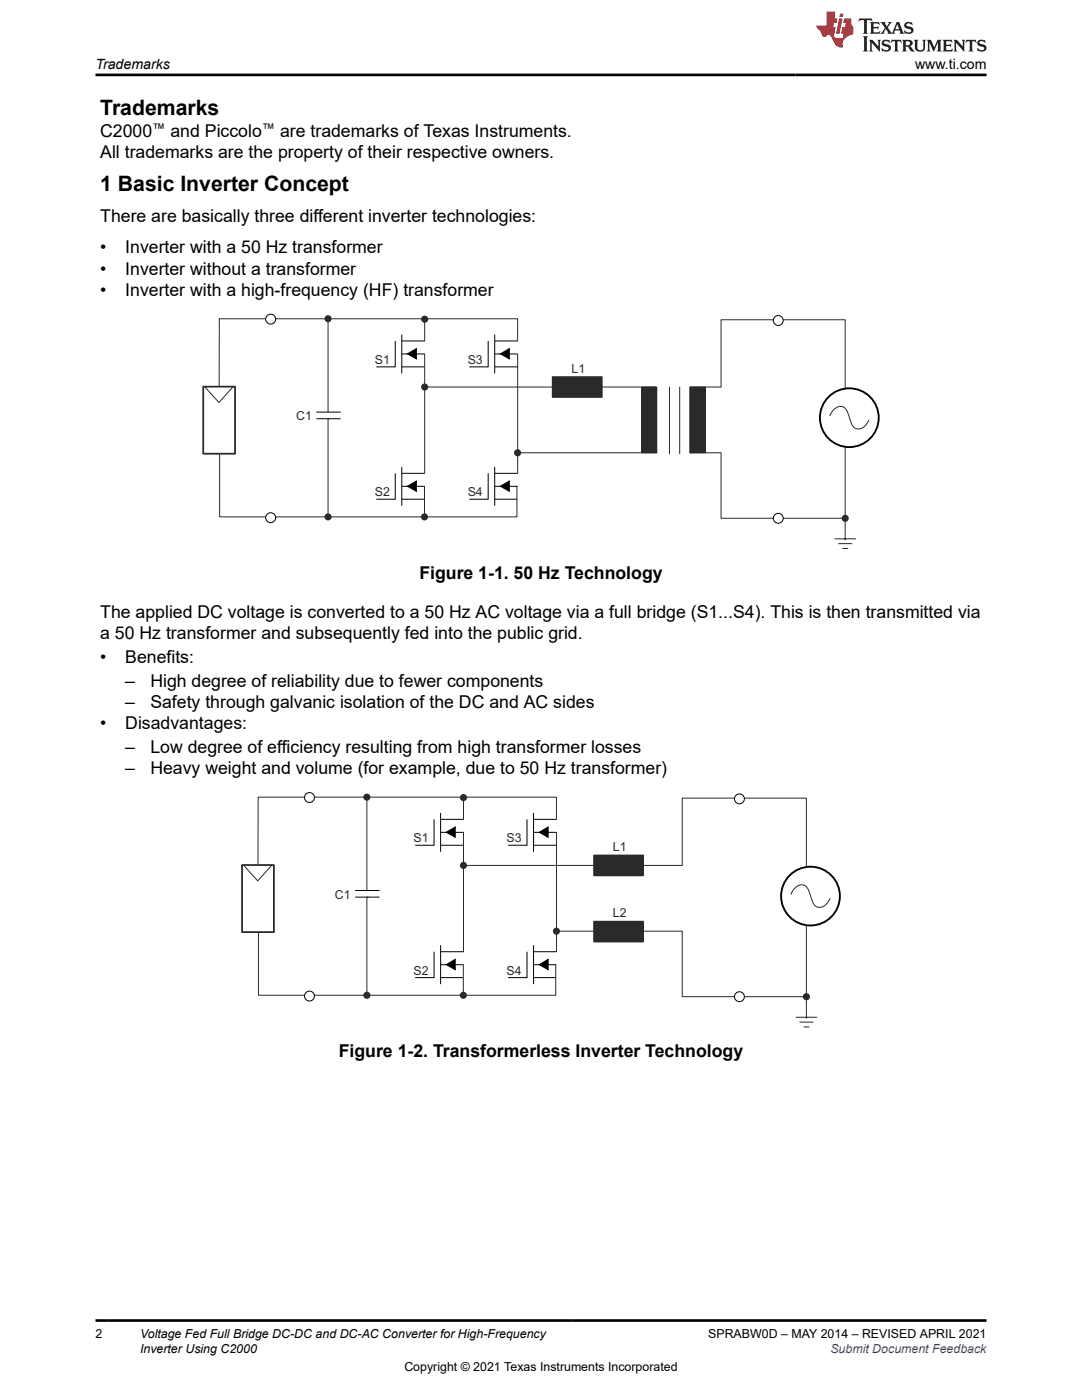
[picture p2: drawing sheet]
<svg xmlns="http://www.w3.org/2000/svg" width="216mm" height="279mm" viewBox="0 0 216 279" stroke-linecap="round" stroke-linejoin="round" font-family="sans-serif">
<path d="M140.7 77.2h3.2v-13.4h24.7v43.7" fill="none" stroke="#2b292a" stroke-width=".2"/>
<circle cx="169.5" cy="83.4" r="5.9" fill="#fff"/>
<circle cx="169.5" cy="83.4" r="5.9" fill="none" stroke="#000" stroke-width=".37"/>
<path d="M40.8 77.2l2.9 3.1M46.5 77.2l-2.8 3.1M103.3 70.6v23.9M43.8 90.5v12.7h59.3v-6.1M165.6 83a2.49 2.49 0 0 1 2.4-1.9 2.22 2.22 0 0 1 1.4 1.9 4.8 4.8 0 0 0 1.1 2.4 2.11 2.11 0 0 0 2.9-1.5" fill="none" stroke="#2b292a" stroke-width=".2"/>
<g fill="none" stroke="#000" stroke-width=".2">
<path d="M78.9 94.5v5.1h-3.8M80.2 94.5h4.5M80.2 97.1h4.5M80.2 99.6h4.4M80.2 93.2v7.7M81.3 97l1.8-1v2zM97.4 94.5v5.1h-3.8M98.7 94.5h4.6M98.7 97.1h4.5M98.7 99.6h4.5M98.7 93.2v7.7M99.8 97l1.8-1v2z"/>
<path d="M166.5 107.5h4.3M167.3 108.5h2.8M168.1 109.5h1.1M168.6 107.5h.1"/>
</g>
<path d="M81.3 97l1.8-1v2zM99.8 97l1.8-1v2z" fill="#000"/>
<path d="M40.6 77.2h6.3v13.3h-6.3z" fill="none" stroke="#2b292a" stroke-width=".35"/>
<path d="M110.3 75.3h9.8v3.9h-9.8z" fill-rule="evenodd" fill="#2b292a"/>
<path d="M110.3 75.3h9.8v3.9h-9.8z" fill="none" stroke="#2b292a" stroke-width=".35"/>
<path d="M78.9 68v5.2h-3.8M80.2 68h4.5M80.2 70.6h4.5M80.2 66.8v7.7M80.2 73.2h4.5M81.3 70.6l1.8-1v2zM97.4 68v5.2h-3.8M98.7 73.2h4.6M98.7 68h4.6M98.7 70.6h4.5M98.7 66.8v7.7M99.8 70.6l1.8-1v2z" fill="none" stroke="#000" stroke-width=".2"/>
<path d="M81.3 70.6l1.8-1v2zM99.8 70.6l1.8-1v2z" fill="#000"/>
<path d="M65.5 63.6v39.6M103.3 68v-4.4h-59.5l-.1 13.6" fill="none" stroke="#2b292a" stroke-width=".2"/>
<g fill="#2b292a">
<circle cx="65.5" cy="103.2" r=".71"/>
<circle cx="65.5" cy="63.6" r=".71"/>
</g>
<circle cx="54" cy="103.3" r=".99" fill="#fff"/>
<circle cx="54" cy="103.3" r=".99" fill="none" stroke="#000" stroke-width=".2"/>
<path d="M128 77.2h3.1v13.2h-3.1z" fill-rule="evenodd" fill="#2b292a"/>
<path d="M84.7 77.2h46.2M128 77.2h3.1v13.2h-3.1zM137.7 77.2h3v13.2h-3z" fill="none" stroke="#2b292a" stroke-width=".2"/>
<circle cx="84.7" cy="77.2" r=".71" fill="#2b292a"/>
<path d="M84.7 70.6v23.9M103.3 90.4h27.8" fill="none" stroke="#2b292a" stroke-width=".2"/>
<circle cx="103.3" cy="90.4" r=".71" fill="#2b292a"/>
<path d="M133.6 77.2v13.4M135.6 77.2v13.4" fill="none" stroke="#2b292a" stroke-width=".2"/>
<path d="M137.7 77.2h3v13.2h-3z" fill-rule="evenodd" fill="#2b292a"/>
<path d="M137.7 77.2h3v13.2h-3z" fill="none" stroke="#2b292a" stroke-width=".2"/>
<circle cx="155.3" cy="64" r=".99" fill="#fff"/>
<circle cx="155.3" cy="64" r=".99" fill="none" stroke="#000" stroke-width=".2"/>
<path d="M140.7 90.4h3.2v13h24.7" fill="none" stroke="#2b292a" stroke-width=".2"/>
<circle cx="168.6" cy="103.4" r=".71" fill="#2b292a"/>
<circle cx="155.3" cy="103.4" r=".99" fill="#fff"/>
<circle cx="155.3" cy="103.4" r=".99" fill="none" stroke="#000" stroke-width=".2"/>
<path d="M84.7 63.7v4.3" fill="none" stroke="#2b292a" stroke-width=".2"/>
<circle cx="84.7" cy="63.7" r=".71" fill="#2b292a"/>
<path d="M84.7 97.1v6.1" fill="none" stroke="#2b292a" stroke-width=".2"/>
<circle cx="84.7" cy="103.2" r=".71" fill="#2b292a"/>
<path d="M64.1 82.2h2.7v1.3h-2.7z" fill-rule="evenodd" fill="#fff"/>
<path d="M63.1 82.2h4.9M63.1 83.6h4.9M65.6 83.6h.1" fill="none" stroke="#000" stroke-width=".2"/>
<circle cx="54" cy="63.7" r=".99" fill="#fff"/>
<circle cx="54" cy="63.7" r=".99" fill="none" stroke="#000" stroke-width=".2"/>
<path d="M136.1 172.7v-13.4h24.8v43.7" fill="none" stroke="#2b292a" stroke-width=".2"/>
<circle cx="161.7" cy="178.8" r="5.9" fill="#fff"/>
<circle cx="161.7" cy="178.8" r="5.9" fill="none" stroke="#000" stroke-width=".37"/>
<path d="M48.6 172.6l2.8 3.2 2.9-3.2M111 166.1v23.8M157.8 178.4a2.49 2.49 0 0 1 2.4-1.8 2.22 2.22 0 0 1 1.4 1.9 4.8 4.8 0 0 0 1.2 2.4 2.11 2.11 0 0 0 2.8-1.6M51.6 186v12.6h59.3v-6.1" fill="none" stroke="#2b292a" stroke-width=".2"/>
<g fill="none" stroke="#000" stroke-width=".2">
<path d="M86.6 189.9v5.2h-3.8M87.9 189.9h4.6M87.9 192.5h4.6M87.9 195.1h4.5M87.9 188.6v7.8M89 192.5l1.8-1v2zM105.2 189.9v5.2h-3.8M106.5 189.9h4.5M106.5 192.5h4.5M106.5 195.1h4.4M106.5 188.6v7.8M107.6 192.5l1.8-1v2z"/>
<path d="M158.8 203h4.2M159.5 204h2.8M160.4 205h1.1M160.9 203h.1"/>
</g>
<path d="M89 192.5l1.8-1v2zM107.6 192.5l1.8-1v2z" fill="#000"/>
<path d="M48.3 172.6h6.4v13.4h-6.4z" fill="none" stroke="#2b292a" stroke-width=".35"/>
<path d="M118.5 170.7h9.8v4h-9.8z" fill-rule="evenodd" fill="#2b292a"/>
<path d="M118.5 170.7h9.8v4h-9.8z" fill="none" stroke="#2b292a" stroke-width=".35"/>
<path d="M86.6 163.5v5.2h-3.8M87.9 163.5h4.6M87.9 166.1h4.6M87.9 162.2v7.8M87.9 168.7h4.6M89 166.1l1.8-1v2zM105.2 163.5v5.2h-3.8M106.5 168.7h4.5M106.5 163.5h4.5M106.5 166.1h4.5M106.5 162.2v7.8M107.6 166.1l1.8-1v2z" fill="none" stroke="#000" stroke-width=".2"/>
<path d="M89 166.1l1.8-1v2zM107.6 166.1l1.8-1v2z" fill="#000"/>
<path d="M73.2 159.1v39.5M111 163.5v-4.4h-59.5v13.5" fill="none" stroke="#2b292a" stroke-width=".2"/>
<g fill="#2b292a">
<circle cx="73.2" cy="198.6" r=".71"/>
<circle cx="73.2" cy="159.1" r=".71"/>
</g>
<circle cx="61.8" cy="198.8" r=".99" fill="#fff"/>
<circle cx="61.8" cy="198.8" r=".99" fill="none" stroke="#000" stroke-width=".2"/>
<path d="M92.5 172.7h43.6" fill="none" stroke="#2b292a" stroke-width=".2"/>
<circle cx="92.5" cy="172.7" r=".71" fill="#2b292a"/>
<path d="M92.5 166.1v23.8M111 185.8h25.1" fill="none" stroke="#2b292a" stroke-width=".2"/>
<circle cx="111" cy="185.8" r=".71" fill="#2b292a"/>
<circle cx="147.5" cy="159.4" r=".99" fill="#fff"/>
<circle cx="147.5" cy="159.4" r=".99" fill="none" stroke="#000" stroke-width=".2"/>
<path d="M136.1 185.8v13.1h24.8" fill="none" stroke="#2b292a" stroke-width=".2"/>
<circle cx="160.9" cy="198.9" r=".71" fill="#2b292a"/>
<circle cx="147.5" cy="198.9" r=".99" fill="#fff"/>
<circle cx="147.5" cy="198.9" r=".99" fill="none" stroke="#000" stroke-width=".2"/>
<path d="M92.5 159.2v4.3" fill="none" stroke="#2b292a" stroke-width=".2"/>
<circle cx="92.5" cy="159.2" r=".71" fill="#2b292a"/>
<path d="M92.5 192.5v6.1" fill="none" stroke="#2b292a" stroke-width=".2"/>
<circle cx="92.5" cy="198.6" r=".71" fill="#2b292a"/>
<path d="M71.9 177.7h2.6v1.3h-2.6z" fill-rule="evenodd" fill="#fff"/>
<path d="M70.9 177.7h4.8M70.9 179h4.8M73.3 179h.1" fill="none" stroke="#000" stroke-width=".2"/>
<circle cx="61.8" cy="159.2" r=".99" fill="#fff"/>
<circle cx="61.8" cy="159.2" r=".99" fill="none" stroke="#000" stroke-width=".2"/>
<path d="M118.5 183.9h9.8v4h-9.8z" fill-rule="evenodd" fill="#2b292a"/>
<path d="M118.5 183.9h9.8v4h-9.8z" fill="none" stroke="#2b292a" stroke-width=".35"/>
<path d="M171.5 3.7l-.2 .6 .5-.3h.6v.2v2.2l-.2 .3h1l-.2-.3v-2.2v-.2h.5l.6 .3-.2-.6zM173.6 4.4l.2 .4v1.6l-.2 .3h1.9l.1-.5a1.08 1.08 0 0 1-1.3 .1v-.6h.6l.4 .1v-.6l-.4 .2h-.6v-.6l.2-.1a1 1 0 0 1 1 .3l-.1-.6zM175.7 4.4l.9 1.2-1 1.1h.9l-.2-.2 .5-.7 .4 .7-.2 .2h1.6l-.2-.2 .2-.4h.9l.1 .4-.1 .2h.9l-.2-.3-.8-2h-.5l-.9 2.2-.9-1.1 .9-1.1h-.8l.2 .2-.4 .7-.4-.7 .2-.2zM179 4.8l.4 1h-.7zM180.7 4.6a.65 .65 0 0 0-.2 .7 .65 .65 0 0 0 .6 .4l.6 .2 .1 .2a.79 .79 0 0 1-.7 .4 .79 .79 0 0 1-.7-.5l.1 .7 .2-.1a.93 .93 0 0 0 1.1 .1 .93 .93 0 0 0 .4-.9 1.46 1.46 0 0 0-1.2-.6l-.1-.4a1.09 1.09 0 0 1 1.2 .2l-.2-.6-.1 .1-.5-.1zM172.2 7.2l.2 .4v2.3l-.2 .4h1l-.2-.4v-2.3l.2-.4zM173.4 7.9l.2 .4v1.6l-.2 .4h.8l-.3-.4 .1-1.4 1.6 1.8v-2l.2-.4h-.7l.1 .3 .1 1.1-1.2-1.4zM176.2 8.1a.65 .65 0 0 0-.2 .7 .65 .65 0 0 0 .6 .4l.6 .2 .1 .3a.79 .79 0 0 1-.7 .3 .79 .79 0 0 1-.7-.5l.1 .8 .2-.1a.93 .93 0 0 0 1.1 0 .93 .93 0 0 0 .4-.9 1.46 1.46 0 0 0-1.2-.6l-.1-.4a1.09 1.09 0 0 1 1.2 .2l-.1-.6-.2 .1-.5-.1zM177.9 7.9l-.1 .7a.63 .63 0 0 1 .8-.4v1.7l-.3 .4h1l-.2-.4v-1.7a.66 .66 0 0 1 .8 .4l-.1-.7zM180 7.9l.2 .4v1.6l-.2 .4h1l-.2-.2-.1-.8 .5 .1 .1 .1a.79 .79 0 0 0 1.2 .7l-1-1a.61 .61 0 0 0 .6-.6 .61 .61 0 0 0-.5-.6zM180.8 8.3l.1-.1a.47 .47 0 0 1 .5 .1 .47 .47 0 0 1 .1 .5l-.1 .2h-.7zM182.3 7.9l.2 .3a2.27 2.27 0 0 0 .4 1.9 1.04 1.04 0 0 0 1.7-.6v-1.3l.2-.3h-.8l.2 .4v1.2a.6 .6 0 0 1-.6 .5 .6 .6 0 0 1-.6-.5v-1.2l.3-.4zM184.9 7.9l.2 .4v1.6l-.2 .4h.8l-.3-.4v-1.5l.9 1.9 .9-1.9v1.5l-.3 .4h1l-.2-.4v-1.6l.2-.4h-.8l-.7 1.6-.6-1.6zM188.1 7.9l.2 .4v1.6l-.2 .4h1.9l.1-.6a1.09 1.09 0 0 1-1.3 .1v-.6h.6l.4 .2v-.7l-.4 .2h-.6v-.5l.2-.2a1.01 1.01 0 0 1 1 .3l-.1-.6zM190.2 7.9l.3 .4v1.6l-.3 .4h.8l-.2-.4v-1.4l1.6 1.8v-2l.2-.4h-.7l.2 .3v1.1l-1.2-1.4zM192.8 7.9l-.1 .7a.63 .63 0 0 1 .8-.4v1.7l-.3 .4h1l-.2-.4v-1.7a.66 .66 0 0 1 .8 .4l-.1-.7zM195.2 8.1a.65 .65 0 0 0-.2 .7 .65 .65 0 0 0 .6 .4l.6 .2 .2 .3a.79 .79 0 0 1-.7 .3 .79 .79 0 0 1-.7-.5l.1 .8 .2-.1a.93 .93 0 0 0 1 0 .93 .93 0 0 0 .5-.9 1.46 1.46 0 0 0-1.3-.6v-.4a1.09 1.09 0 0 1 1.2 .2l-.2-.6-.2 .1-.5-.1z" fill="#231f20"/>
<path d="M164.9 2.3v2.8h-2l.1 .4 .8 .9a.95 .95 0 0 0 1 .9 .59 .59 0 0 1 .5-.3 .59 .59 0 0 1 .5 .3l.4 .8a1.59 1.59 0 0 0 2.1 1.3 1.61 1.61 0 0 1 1-2.2l1-.4-.1-1.4a1.59 1.59 0 0 1-.3-1.7h-1.5l-.2 .9h.6l-.2 .8h-.5l-.2 1v.3h.4l-.1 .9h-.7a.73 .73 0 0 1-1-.6l.3-1.6h-.5l.1-.8h.5l.2-.9h-.5v-1.4zM167.4 3.7l-.6 3h.7l.6-3zM167.6 2.7l-.1 .7h.7l.1-.7z" fill="#ed1c24"/>
<path d="M19 15h177.8M19 263.5h177.9" fill="none" stroke="#000" stroke-width=".53"/>
<g font-size="4.2">
<text x="20" y="22.9">Trademarks</text>
<text x="20" y="38.1">1 Basic Inverter Concept</text>
</g>
<g font-size="3.5">
<text x="20" y="27.3">C2000</text>
<text x="34" y="27.3">and Piccolo</text>
<text x="55.9" y="27.3">are trademarks of Texas Instruments.</text>
<text x="20" y="31.5">All trademarks are the property of their respective owners.</text>
<text x="20" y="44.2">There are basically three different inverter technologies:</text>
<text x="20" y="50.6">•</text>
<text x="25" y="50.6">Inverter with a 50 Hz transformer</text>
<text x="20" y="54.8">•</text>
<text x="20" y="59">•</text>
<text x="25" y="54.8">Inverter without a transformer</text>
<text x="25" y="59">Inverter with a high-frequency (HF) transformer</text>
<text x="83.7" y="115.5">Figure 1-1. 50 Hz Technology</text>
<text x="20" y="123.3">The applied DC voltage is converted to a 50 Hz AC voltage via a full bridge (S1...S4). This is then transmitted via</text>
<text x="20" y="127.5">a 50 Hz transformer and subsequently fed into the public grid.</text>
<text x="20" y="132.3">•</text>
<text x="25" y="137.1">–</text>
<text x="25" y="132.3">Benefits:</text>
<text x="30" y="137.1">High degree of reliability due to fewer components</text>
<text x="25" y="141.3">–</text>
<text x="30" y="141.3">Safety through galvanic isolation of the DC and AC sides</text>
<text x="20" y="145.5">•</text>
<text x="25" y="145.5">Disadvantages:</text>
<text x="25" y="154.5">–</text>
<text x="25" y="150.3">–</text>
<text x="30" y="154.5">Heavy weight and volume (for example, due to 50 Hz transformer)</text>
<text x="30" y="150.3">Low degree of efficiency resulting from high transformer losses</text>
<text x="67.6" y="211">Figure 1-2. Transformerless Inverter Technology</text>
</g>
<g font-size="2.8">
<text x="19.1" y="13.8">Trademarks</text>
<text x="182.6" y="13.8">www.ti.com</text>
</g>
<g font-size="2.6">
<text x="30.4" y="26.5">™</text>
<text x="52.3" y="26.5">™</text>
</g>
<g font-size="2.5" fill="#2b292a">
<text x="74.8" y="72.6">S1</text>
<text x="93.3" y="72.6">S3</text>
<text x="114" y="74.4">L1</text>
<text x="59.1" y="83.9">C1</text>
<text x="74.8" y="99">S2</text>
<text x="93.3" y="99">S4</text>
<text x="82.5" y="168.1">S1</text>
<text x="101.1" y="168.1">S3</text>
<text x="122.3" y="169.9">L1</text>
<text x="66.8" y="179.4">C1</text>
<text x="122.3" y="183.1">L2</text>
<text x="82.5" y="194.5">S2</text>
<text x="101.1" y="194.5">S4</text>
</g>
<g font-size="2.5">
<text x="19" y="267.1">2</text>
<text x="27.9" y="267.1">Voltage Fed Full Bridge DC-DC and DC-AC Converter for High-Frequency</text>
<text x="141.3" y="267.1">SPRABW0D – MAY 2014 – REVISED APRIL 2021</text>
<text x="27.9" y="270">Inverter Using C2000</text>
<text x="80.7" y="273.5">Copyright © 2021 Texas Instruments Incorporated</text>
</g>
<text font-size="2.5" fill="#00f" x="165.7" y="270">Submit Document Feedback</text>
</svg>
